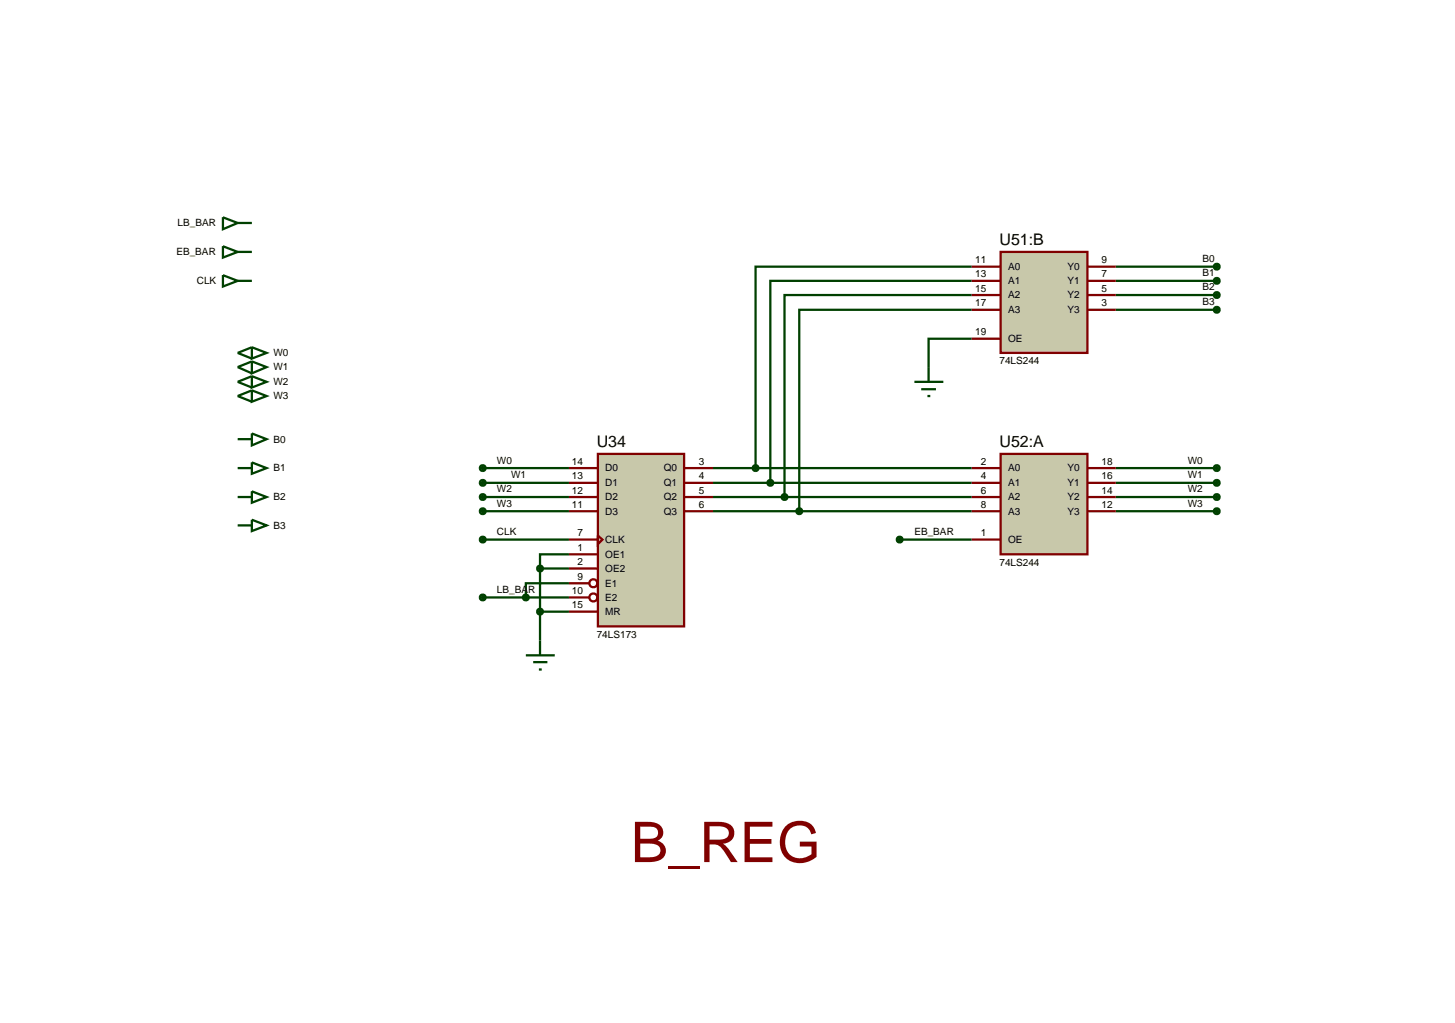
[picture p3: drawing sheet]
<svg xmlns="http://www.w3.org/2000/svg" width="257mm" height="180mm" viewBox="0 0 257 180" stroke-linecap="round" stroke-linejoin="round" font-family="sans-serif">
<g fill="none" stroke="#004000" stroke-width=".4">
<path d="M39.3 38.3l2.6 1-2.6 1.1zM41.9 39.3h2.5M39.3 43.4l2.6 1-2.6 1zM39.3 48.5l2.6 1-2.6 1zM41.9 49.5h2.5M41.9 44.4h2.5M171.3 47h-38.1v35.5M171.3 49.5h-35.5v35.6M171.3 52h-33v35.6M171.3 54.6h-30.4v35.5M171.3 59.7h-7.6v5M196.7 47h17.8"/>
<path d="M196.7 49.5h17.8M196.7 52h17.8M196.7 54.6h17.8M41.9 77.4h2.5M44.4 76.4l2.6 1-2.6 1.1zM41.9 82.5h2.5M41.9 87.6h2.5M41.9 92.6h2.5M44.4 81.5l2.6 1-2.6 1zM44.4 86.6l2.6 1-2.6 1zM44.4 91.6l2.6 1-2.6 1zM85.1 95.1h15.2"/>
<path d="M85.1 82.5h15.2M85.1 85.1h15.2M85.1 87.6h15.2M85.1 90.1h15.2M100.3 97.7h-5.1v2.5M125.7 82.5h45.6M125.7 85.1h45.6M125.7 87.6h45.6M125.7 90.1h45.6M158.6 95.1h12.7M196.7 82.5h17.8M196.7 85.1h17.8"/>
<path d="M196.7 87.6h17.8M196.7 90.1h17.8M85.1 105.3h15.2M95.2 100.2h5.1M95.2 107.8h5.1M95.2 100.2v12.7M100.3 102.8h-7.6v2.5"/>
</g>
<path d="M105.4 80h15.2v30.4h-15.2z" fill="#c8c8aa" stroke="#800000" stroke-width=".4"/>
<g fill="none" stroke="#800000" stroke-width=".4">
<path d="M100.3 82.5h5.1M100.3 85.1h5.1M100.3 87.6h5.1M100.3 90.1h5.1M100.3 95.1h5.1M100.3 97.7h5.1M105.4 94.4l.8 .7-.8 .8zM120.6 82.5h5.1M120.6 85.1h5.1M120.6 87.6h5.1M120.6 90.1h5.1M100.3 100.2h5.1"/>
<path d="M100.3 102.8h3.6M100.3 105.3h3.6M100.3 107.8h5.1"/>
<circle cx="104.6" cy="102.8" r=".7"/>
<circle cx="104.6" cy="105.3" r=".7"/>
</g>
<path d="M176.4 80h15.3v17.7h-15.3z" fill="#c8c8aa" stroke="#800000" stroke-width=".4"/>
<path d="M171.3 82.5h5.1M171.3 85.1h5.1M171.3 87.6h5.1M171.3 90.1h5.1M171.3 95.1h5.1M191.7 82.5h5M191.7 85.1h5M191.7 87.6h5M191.7 90.1h5" fill="none" stroke="#800000" stroke-width=".4"/>
<path d="M94.8 99.9l.4-.2-.5 .5zM95.2 99.7l.4 .2 .1 .3zM95.2 100.7l.5-.5-.2 .4zM94.7 100.2l.5 .5-.3-.1z" fill="#004000" stroke="#004000" stroke-width=".4"/>
<path d="M95.2 99.7l.5 .5-.5 .5-.5-.5z" fill="#004000"/>
<path d="M92.7 115.5h5.1M94 116.7h2.5M95 118h.5M95.2 112.9v2.6" fill="none" stroke="#004000" stroke-width=".4"/>
<path d="M94.9 107.4l.3-.1-.5 .5zM95.2 107.3l.3 .1 .2 .4zM95.7 107.8l-.2 .4-.3 .1zM94.7 107.8l.5 .5-.4-.2z" fill="#004000" stroke="#004000" stroke-width=".4"/>
<path d="M95.2 107.3l.5 .5-.5 .5-.5-.5z" fill="#004000"/>
<path d="M92.4 104.9l.3-.1-.5 .5zM92.7 104.8l.4 .2 .1 .3zM93.2 105.3l-.2 .4-.3 .1zM92.2 105.3l.5 .5-.3-.1z" fill="#004000" stroke="#004000" stroke-width=".4"/>
<path d="M92.2 105.3l.5-.5 .5 .5-.5 .5z" fill="#004000"/>
<path d="M84.8 104.9l.3-.1-.5 .5zM85.1 104.8l.4 .2 .1 .3zM85.1 105.8l.5-.5-.2 .4zM84.6 105.3l.5 .5-.4-.2z" fill="#004000" stroke="#004000" stroke-width=".4"/>
<path d="M85.1 104.8l.5 .5-.5 .5-.5-.5z" fill="#004000"/>
<path d="M84.8 94.7l.3-.1-.5 .5zM85.1 94.6l.3 .1 .2 .4zM85.6 95.1l-.1 .3-.4 .2zM84.6 95.1l.5 .5-.4-.2z" fill="#004000" stroke="#004000" stroke-width=".4"/>
<path d="M85.1 94.6l.5 .5-.5 .5-.5-.5z" fill="#004000"/>
<path d="M84.8 82.1l.3-.1-.5 .5zM85.1 82l.4 .2 .1 .3zM85.1 83l.5-.5-.2 .4zM84.6 82.5l.5 .5-.4-.2z" fill="#004000" stroke="#004000" stroke-width=".4"/>
<path d="M85.1 82l.5 .5-.5 .5-.5-.5z" fill="#004000"/>
<path d="M84.8 84.7l.3-.1-.5 .5zM85.1 84.6l.4 .2 .1 .3zM85.1 85.6l.5-.5-.2 .4zM84.6 85.1l.5 .5-.4-.2z" fill="#004000" stroke="#004000" stroke-width=".4"/>
<path d="M85.1 84.6l.5 .5-.5 .5-.5-.5z" fill="#004000"/>
<path d="M84.7 87.3l.4-.2-.5 .5zM85.1 87.1l.3 .1 .2 .4zM85.6 87.6l-.1 .3-.4 .2zM84.6 87.6l.5 .5-.4-.2z" fill="#004000" stroke="#004000" stroke-width=".4"/>
<path d="M84.6 87.6l.5-.5 .5 .5-.5 .5z" fill="#004000"/>
<path d="M84.7 89.8l.4-.2-.5 .5zM85.1 89.6l.3 .1 .2 .4zM85.1 90.6l.5-.5-.2 .4zM84.6 90.1l.5 .5-.3-.1z" fill="#004000" stroke="#004000" stroke-width=".4"/>
<path d="M84.6 90.1l.5-.5 .5 .5-.5 .5z" fill="#004000"/>
<path d="M158.2 94.8l.4-.2-.5 .5zM158.6 94.6l.4 .2 .1 .3zM159.1 95.1l-.1 .3-.4 .2zM158.1 95.1l.5 .5-.3-.1z" fill="#004000" stroke="#004000" stroke-width=".4"/>
<path d="M158.1 95.1l.5-.5 .5 .5-.5 .5z" fill="#004000"/>
<path d="M176.4 44.4h15.3v17.8h-15.3z" fill="#c8c8aa" stroke="#800000" stroke-width=".4"/>
<path d="M171.3 47h5.1M171.3 49.5h5.1M171.3 52h5.1M171.3 54.6h5.1M171.3 59.7h5.1M191.7 47h5M191.7 49.5h5M191.7 52h5M191.7 54.6h5" fill="none" stroke="#800000" stroke-width=".4"/>
<path d="M132.8 82.2l.4-.2-.5 .5zM133.2 82l.4 .2 .1 .3zM133.7 82.5l-.1 .3-.4 .2zM132.7 82.5l.5 .5-.3-.1z" fill="#004000" stroke="#004000" stroke-width=".4"/>
<path d="M132.7 82.5l.5-.5 .5 .5-.5 .5z" fill="#004000"/>
<path d="M135.5 84.7l.3-.1-.5 .5zM135.8 84.6l.4 .2 .1 .3zM136.3 85.1l-.1 .3-.4 .2zM135.3 85.1l.5 .5-.3-.1z" fill="#004000" stroke="#004000" stroke-width=".4"/>
<path d="M135.8 84.6l.5 .5-.5 .5-.5-.5z" fill="#004000"/>
<path d="M137.9 87.3l.4-.2-.5 .5zM138.3 87.1l.3 .1 .2 .4zM138.3 88.1l.5-.5-.1 .3zM137.8 87.6l.5 .5-.4-.2z" fill="#004000" stroke="#004000" stroke-width=".4"/>
<path d="M137.8 87.6l.5-.5 .5 .5-.5 .5z" fill="#004000"/>
<path d="M140.5 89.8l.4-.2-.5 .5zM140.9 89.6l.4 .2 .1 .3zM141.4 90.1l-.2 .4-.3 .1zM140.4 90.1l.5 .5-.3-.1z" fill="#004000" stroke="#004000" stroke-width=".4"/>
<path d="M140.4 90.1l.5-.5 .5 .5-.5 .5z" fill="#004000"/>
<path d="M161.2 67.3h5.1M162.4 68.6h2.6M163.5 69.8h.5M163.7 64.7v2.6" fill="none" stroke="#004000" stroke-width=".4"/>
<path d="M214.2 46.6l.3-.1-.5 .5zM214.5 46.5l.3 .1 .2 .4zM214.5 47.5l.5-.5-.2 .4zM214 47l.5 .5-.4-.2z" fill="#004000" stroke="#004000" stroke-width=".4"/>
<path d="M214.5 46.5l.5 .5-.5 .5-.5-.5z" fill="#004000"/>
<path d="M214.1 49.2l.4-.2-.5 .5zM214.5 49l.3 .1 .2 .4zM215 49.5l-.2 .4-.3 .1zM214 49.5l.5 .5-.4-.2z" fill="#004000" stroke="#004000" stroke-width=".4"/>
<path d="M214 49.5l.5-.5 .5 .5-.5 .5z" fill="#004000"/>
<path d="M214.1 51.7l.4-.2-.5 .5zM214.5 51.5l.3 .1 .2 .4zM214.5 52.5l.5-.5-.2 .4zM214 52l.5 .5-.4-.2z" fill="#004000" stroke="#004000" stroke-width=".4"/>
<path d="M214 52l.5-.5 .5 .5-.5 .5z" fill="#004000"/>
<path d="M214.1 54.3l.4-.2-.5 .5zM214.5 54.1l.3 .1 .2 .4zM214.5 55.1l.5-.5-.2 .4zM214 54.6l.5 .5-.4-.2z" fill="#004000" stroke="#004000" stroke-width=".4"/>
<path d="M214 54.6l.5-.5 .5 .5-.5 .5z" fill="#004000"/>
<path d="M214.2 82.1l.3-.1-.5 .5zM214.5 82l.3 .1 .2 .4zM214.5 83l.5-.5-.2 .4zM214 82.5l.5 .5-.4-.2z" fill="#004000" stroke="#004000" stroke-width=".4"/>
<path d="M214.5 82l.5 .5-.5 .5-.5-.5z" fill="#004000"/>
<path d="M214.2 84.7l.3-.1-.5 .5zM214.5 84.6l.3 .1 .2 .4zM214.5 85.6l.5-.5-.2 .4zM214 85.1l.5 .5-.4-.2z" fill="#004000" stroke="#004000" stroke-width=".4"/>
<path d="M214.5 84.6l.5 .5-.5 .5-.5-.5z" fill="#004000"/>
<path d="M214.1 87.3l.4-.2-.5 .5zM214.5 87.1l.3 .1 .2 .4zM215 87.6l-.2 .4-.3 .1zM214 87.6l.5 .5-.4-.2z" fill="#004000" stroke="#004000" stroke-width=".4"/>
<path d="M214 87.6l.5-.5 .5 .5-.5 .5z" fill="#004000"/>
<path d="M214.1 89.8l.4-.2-.5 .5zM214.5 89.6l.3 .1 .2 .4zM214.5 90.6l.5-.5-.2 .4zM214 90.1l.5 .5-.4-.2z" fill="#004000" stroke="#004000" stroke-width=".4"/>
<path d="M214 90.1l.5-.5 .5 .5-.5 .5z" fill="#004000"/>
<path d="M44.4 61.2l2.6 1-2.6 1zM44.4 63.7l2.6 1-2.6 1.1zM44.4 66.3l2.6 1-2.6 1zM44.4 68.8l2.6 1-2.6 1zM44.4 61.2l-2.5 1 2.5 1M44.4 63.7l-2.5 1 2.5 1.1M44.4 66.3l-2.5 1 2.5 1M44.4 68.8l-2.5 1 2.5 1" fill="none" stroke="#004000" stroke-width=".4"/>
<text font-size="9.9" fill="#800000" x="111.2" y="151.9">B_REG</text>
<g font-size="2.8">
<text x="176.2" y="43.3">U51:B</text>
<text x="105.2" y="78.9">U34</text>
<text x="176.2" y="78.9">U52:A</text>
</g>
<g font-size="1.8">
<text x="31.3" y="39.9">LB_BAR</text>
<text x="31.1" y="45">EB_BAR</text>
<text x="171.9" y="46.4">11</text>
<text x="177.7" y="47.6">A0</text>
<text x="188.2" y="47.6">Y0</text>
<text x="194.2" y="46.4">9</text>
<text x="212" y="46.2">B0</text>
<text x="34.7" y="50.1">CLK</text>
<text x="171.9" y="48.9">13</text>
<text x="171.9" y="51.4">15</text>
<text x="171.9" y="54">17</text>
<text x="177.7" y="50.1">A1</text>
<text x="177.7" y="52.6">A2</text>
<text x="188.2" y="50.1">Y1</text>
<text x="188.2" y="52.6">Y2</text>
<text x="194.2" y="48.9">7</text>
<text x="194.2" y="51.4">5</text>
<text x="194.2" y="54">3</text>
<text x="212" y="48.7">B1</text>
<text x="212" y="51.2">B2</text>
<text x="212" y="53.8">B3</text>
<text x="171.9" y="59.1">19</text>
<text x="177.7" y="55.2">A3</text>
<text x="188.2" y="55.2">Y3</text>
<text x="48.2" y="62.8">W0</text>
<text x="48.2" y="65.3">W1</text>
<text x="176.2" y="64.2">74LS244</text>
<text x="177.7" y="60.3">OE</text>
<text x="48.2" y="67.9">W2</text>
<text x="48.2" y="70.4">W3</text>
<text x="48.2" y="78">B0</text>
<text x="48.2" y="83.1">B1</text>
<text x="87.6" y="81.7">W0</text>
<text x="100.8" y="81.9">14</text>
<text x="106.7" y="83.1">D0</text>
<text x="117" y="83.1">Q0</text>
<text x="123.2" y="81.9">3</text>
<text x="172.9" y="81.9">2</text>
<text x="177.7" y="83.1">A0</text>
<text x="188.2" y="83.1">Y0</text>
<text x="194.2" y="81.9">18</text>
<text x="209.4" y="81.7">W0</text>
<text x="48.2" y="88.2">B2</text>
<text x="87.6" y="86.8">W2</text>
<text x="87.6" y="89.3">W3</text>
<text x="90.1" y="84.3">W1</text>
<text x="100.8" y="84.5">13</text>
<text x="100.8" y="87">12</text>
<text x="100.8" y="89.5">11</text>
<text x="106.7" y="85.7">D1</text>
<text x="106.7" y="88.2">D2</text>
<text x="117" y="85.7">Q1</text>
<text x="117" y="88.2">Q2</text>
<text x="123.2" y="84.5">4</text>
<text x="123.2" y="87">5</text>
<text x="123.2" y="89.5">6</text>
<text x="172.9" y="84.5">4</text>
<text x="172.9" y="87">6</text>
<text x="172.9" y="89.5">8</text>
<text x="177.7" y="85.7">A1</text>
<text x="177.7" y="88.2">A2</text>
<text x="188.2" y="85.7">Y1</text>
<text x="188.2" y="88.2">Y2</text>
<text x="194.2" y="84.5">16</text>
<text x="194.2" y="87">14</text>
<text x="194.2" y="89.5">12</text>
<text x="209.4" y="84.3">W1</text>
<text x="209.4" y="86.8">W2</text>
<text x="209.4" y="89.3">W3</text>
<text x="48.2" y="93.2">B3</text>
<text x="87.6" y="94.3">CLK</text>
<text x="101.8" y="94.5">7</text>
<text x="106.7" y="90.7">D3</text>
<text x="106.7" y="95.7">CLK</text>
<text x="117" y="90.7">Q3</text>
<text x="161.2" y="94.3">EB_BAR</text>
<text x="172.9" y="94.5">1</text>
<text x="177.7" y="90.7">A3</text>
<text x="177.7" y="95.7">OE</text>
<text x="188.2" y="90.7">Y3</text>
<text x="101.8" y="97.1">1</text>
<text x="101.8" y="99.6">2</text>
<text x="106.7" y="98.3">OE1</text>
<text x="106.7" y="100.8">OE2</text>
<text x="176.2" y="99.7">74LS244</text>
<text x="87.6" y="104.5">LB_BAR</text>
<text x="100.8" y="104.7">10</text>
<text x="100.8" y="107.2">15</text>
<text x="101.8" y="102.2">9</text>
<text x="106.7" y="103.4">E1</text>
<text x="106.7" y="105.9">E2</text>
<text x="105.2" y="112.4">74LS173</text>
<text x="106.7" y="108.4">MR</text>
</g>
</svg>
